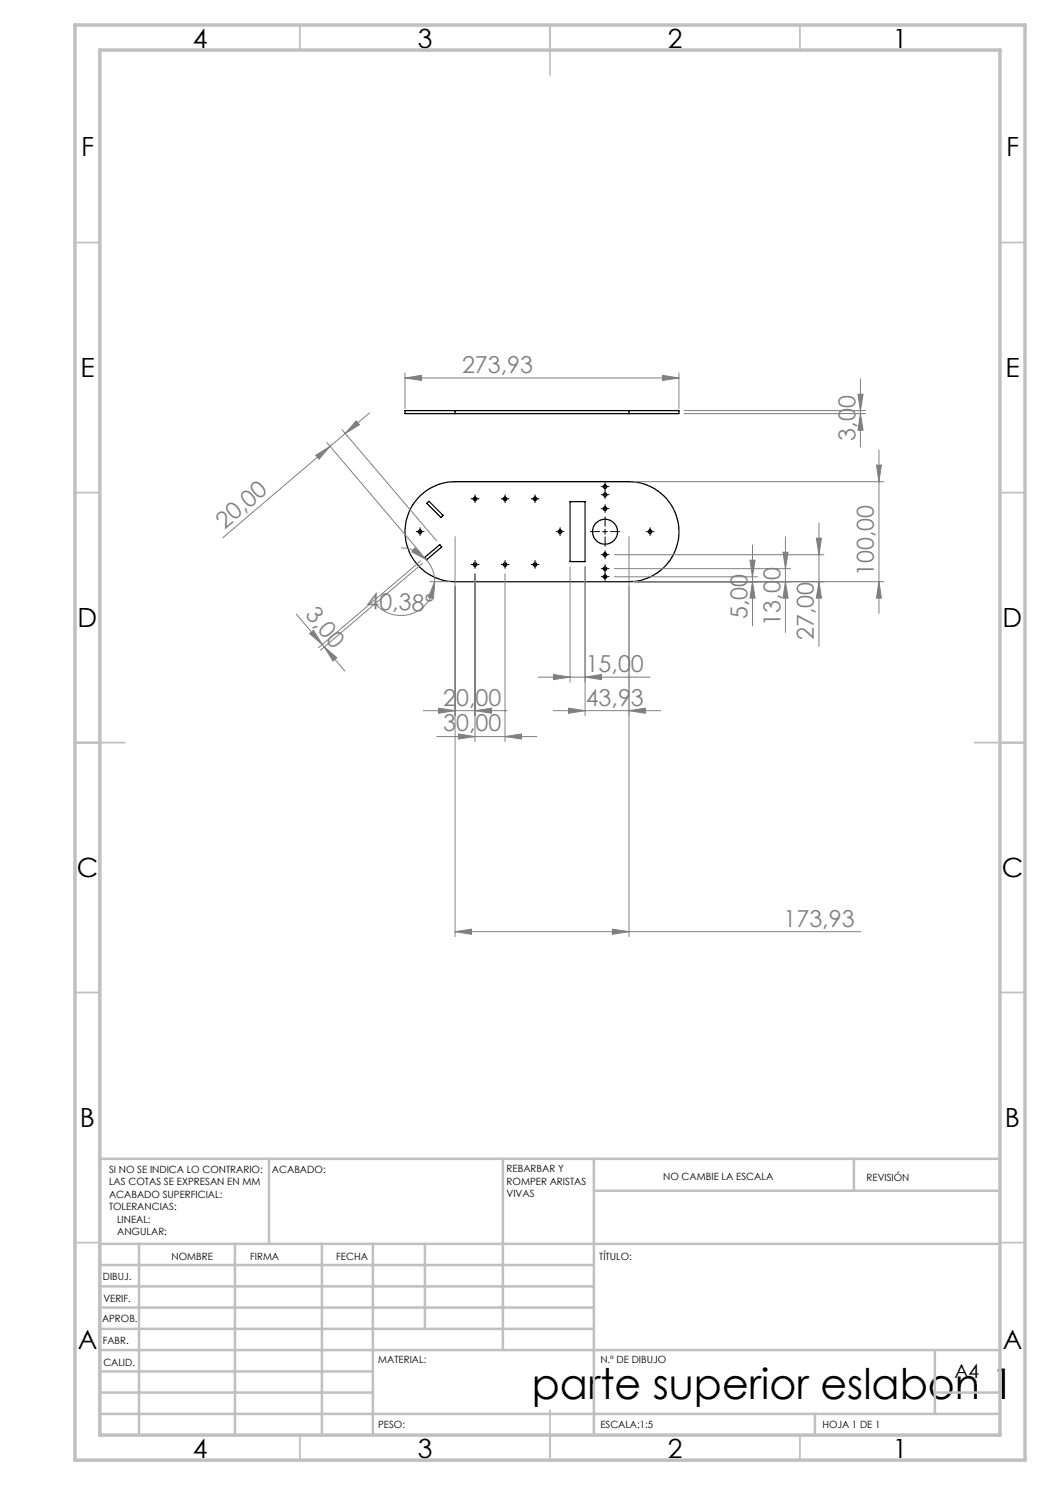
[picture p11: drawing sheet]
<svg xmlns="http://www.w3.org/2000/svg" width="210mm" height="297mm" viewBox="0 0 210 297" stroke-linecap="round" stroke-linejoin="round" font-family="sans-serif">
<g fill="none" stroke="#000" stroke-width=".25">
<path d="M84 99.2a10.1 10.1 0 0 1 7-2.9h34.8a10 10 0 0 1 10 10 10 10 0 0 1-10 10h-34.8a10 10 0 0 1-9.3-6.2 10 10 0 0 1 2.3-10.9zM91 82.1h-10v.6h10M91 82.1v.6M91 82.1h34.8M91 82.7h34.8M125.8 82.1h10v.6h-10M125.8 82.1v.6M84.9 111.5l3-2.6 .4 .5-3 2.6zM85.4 100.7l.4-.4 2.8 2.8-.4 .4zM114 100.3h3v12h-3z"/>
<circle cx="95" cy="99.8" r=".36"/>
<circle cx="101" cy="99.8" r=".35"/>
<circle cx="107" cy="99.8" r=".35"/>
<circle cx="121" cy="98.9" r=".36"/>
<circle cx="121" cy="97.3" r=".36"/>
<circle cx="84" cy="106.3" r=".35"/>
<circle cx="95" cy="112.9" r=".36"/>
<circle cx="101" cy="112.9" r=".35"/>
<circle cx="107" cy="112.9" r=".35"/>
<circle cx="112" cy="106.3" r=".36"/>
<circle cx="121" cy="111" r=".36"/>
<circle cx="121" cy="113.7" r=".36"/>
<circle cx="121" cy="115.4" r=".35"/>
<circle cx="121" cy="101.7" r=".36"/>
<circle cx="121" cy="106.3" r="2.49"/>
<circle cx="130" cy="106.3" r=".35"/>
</g>
<g fill="none" stroke="#808080" stroke-width=".2">
<path d="M81 75.6l3.3-.5v1zM81 74.6v7.1M81 75.6h54.8M132.5 75.1l3.3 .5-3.3 .5zM135.8 74.6v7.1M171.6 78.8h1l-.5 3.3zM172.1 75.8v13.6M63.1 91l2.9-1.7-2.2 2.5zM65.4 88.5l18.9 22.3M68.4 85.9l18.9 22.3M69 86.7l-24.4 20.9M71.2 84.2l.7 .7-2.9 1.8z"/>
<path d="M73.9 82.6l-4.9 4.1M126.8 96.3h50M136.8 82.7h36.3M136.8 82.1h36.3M172.1 82.7l.5 3.3h-1zM175.3 93h1l-.5 3.3zM175.8 90v32.7M80.2 109.6a6.8 6.8 0 0 1 5.1 2.4M83 109.6l2.3 2.4-2.9-1.6zM84.1 112.2l-20.4 17.4M84.5 112.6l-20.4 17.4M85.3 112a7 7 0 0 1 1.6 4.3"/>
<path d="M85.9 116.3h4.1M86.9 116.3l-.2 3.4-1-.3zM86.9 116.3a6.8 6.8 0 0 1-4.5 6.4 6.8 6.8 0 0 1-7.5-2.2M91 107.3v80M95 114.8v33.5M101 114.8v33.5M114 113.3v23.1M117 113.3v29.8M122.9 115.4h28.6M122.9 113.7h35.2M122.9 110.9h41.9M125.8 107.3v80"/>
<path d="M126.8 116.3h50M150 112h1l-.5 3.4zM150.5 116.3l.5 3.3h-1zM150.5 109v16.2M156.6 110.5h1l-.5 3.2zM157.1 116.3l.5 3.3h-1zM157.1 107.4v19.1M163.3 107.6h1l-.5 3.3zM163.8 116.3l.5 3.3h-1zM163.8 104.6v24.7M175.8 116.3l.5 3.3h-1zM59.2 122.8l5.3 6.1"/>
<path d="M61.9 126.7l.8-.6 1.8 2.8zM64.5 128.9l.3 .5M64.8 129.4l2.6 2.1-.8 .7zM64.8 129.4l4.2 4.8M107.7 135.4h22.3M110.7 134.9l3.3 .5-3.3 .5zM117 135.4l3.3-.5v1zM84.7 142.1h16.7M87.3 147.3h20.1M87.7 141.6l3.3 .5-3.3 .6zM91.7 146.8l3.3 .5-3.3 .5zM95 142.1l3.3-.5v1.1z"/>
<path d="M101 147.3l3.3-.5v1zM110.7 142.1h21.5M113.7 141.6l3.3 .5-3.3 .6zM125.8 142.1l3.3-.5v1.1zM91 186.3l3.3-.5v1.1zM91 186.3h81.2M122.5 185.8l3.3 .5-3.3 .6z"/>
</g>
<g fill="none" stroke="#000" stroke-width=".2" stroke-dasharray="15.2 1.3 1.3 1.3" stroke-linecap="butt">
<path d="M94.5 99.8h-.3M95 99.3v-.4M95.5 99.8h.4M100.5 99.8h-.3M101 99.3v-.4M101.5 99.8h.4M106.5 99.8h-.3M107 99.3v-.4M107.5 99.8h.4M120.5 97.3h-.3M120.5 98.9h-.3M121 96.8v-.3"/>
<path d="M121 97.8v.4M121 98.4v-.3M121 99.4v.4M121.5 97.3h.4M121.5 98.9h.4M83.5 106.3h-.3M84 105.8v-.3M84 106.8v.4M84.5 106.3h.4M94.5 112.9h-.3M95 100.3v.3M95 112.4v-.4"/>
<path d="M95 113.4v.3M95.5 112.9h.4M100.5 112.9h-.3M101 100.3v.3M101 112.4v-.4M101 113.4v.3M101.5 112.9h.4M106.5 112.9h-.3M107 100.3v.3M107 112.4v-.4M107 113.4v.3M107.5 112.9h.4"/>
<path d="M111.5 106.3h-.3M112 105.8v-.3M112 106.8v.4M112.5 106.3h.4M120 106.3h-2M120.5 110.9h-.3M120.5 101.7h-.3M120.5 115.3h-.3M120.5 113.7h-.3M121 105.3v-2M121 107.3v2M121 110.4v-.3"/>
<path d="M121 111.4v.4M121 101.2v-.3M121 102.2v.4M121 114.8v-.3M121 115.8v.4M121 113.2v-.3M121 114.2v.4M121.5 110.9h.4M121.5 101.7h.4M121.5 115.3h.4M121.5 113.7h.4M122 106.3h2"/>
<path d="M129.5 106.3h-.3M130 105.8v-.3M130 106.8v.4M130.5 106.3h.4"/>
</g>
<g fill="none" stroke="#000" stroke-width=".2">
<path d="M94.5 99.8h1M95 99.3v1M100.5 99.8h1M101 99.3v1M106.5 99.8h1M107 99.3v1M120.5 97.3h1M120.5 99h1M121 96.8v1M121 98.4v1M83.5 106.3h1M84 105.8v1.1"/>
<path d="M94.5 112.9h1M95 112.4v1M100.5 112.9h1M101 112.4v1M106.5 112.9h1M107 112.4v1M111.5 106.3h1M112 105.8v1.1M120.5 106.3h1M120.5 110.9h1M120.5 101.7h1M120.5 115.4h1"/>
<path d="M120.5 113.7h1M121 101.2v1M121 105.8v1.1M121 110.5v.9M121 113.2v1M121 114.8v1M129.5 106.3h1M130 105.8v1.1"/>
</g>
<g fill="none" stroke="#c0c0c0" stroke-width=".35">
<path d="M60 5v5M110 5v10M160 5v5M15 48.5h5M200 48.5h5M15 98.5h5M200 98.5h5M15 148.5h10M195 148.5h10M15 198.5h5M200 198.5h5M15 248.5h5"/>
<path d="M200 248.5h5M60 287v5M110 282v10M160 287v5"/>
</g>
<g fill="none" stroke="#c0c0c0" stroke-width=".5">
<path d="M53.8 231.8v17M100.6 231.8v38.2M118.8 231.8v55.2M118.8 238.2h81.2M170.8 231.8v6.4M200 231.8h-180v55.2M20 248.8h180M20 257.3h98.8M20 253h98.8M27.8 248.8v38.2M47 248.8v38.2M64.4 248.8v38.2"/>
<path d="M74.6 248.8v38.2M85 248.8v17M20 265.8h98.8M20 261.5h98.8M20 278.5h54.6M20 274.3h54.6M20 270h180M187 278.5h13M187 270v12.8M20 282.8h180M163 282.8v4.2"/>
</g>
<path d="M15 5h190v287h-190zM20 10h180v277h-180z" fill="none" stroke="#c0c0c0" stroke-width=".7"/>
<g fill="#808080">
<path d="M64.8 129.4l2.6 2.1-.8 .7zM61.9 126.7l.8-.6 1.8 2.8z"/>
<path d="M132.5 75.1l3.3 .5-3.3 .5zM81 75.6l3.3-.5v1zM117 135.4l3.3-.5v1zM110.7 134.9l3.3 .5-3.3 .5zM122.5 185.8l3.3 .5-3.3 .6zM91 186.3l3.3-.5v1.1zM95 142.1l3.3-.5v1.1zM87.7 141.6l3.3 .5-3.3 .6zM101 147.3l3.3-.5v1zM91.7 146.8l3.3 .5-3.3 .5z"/>
<path d="M113.7 141.6l3.3 .5-3.3 .6zM125.8 142.1l3.3-.5v1.1z"/>
<path d="M71.2 84.2l.7 .7-2.9 1.8zM63.1 91l2.9-1.7-2.2 2.5z"/>
<path d="M172.1 82.7l.5 3.3h-1zM171.6 78.8h1l-.5 3.3z"/>
<path d="M175.3 93h1l-.5 3.3zM175.8 116.3l.5 3.3h-1zM150 112h1l-.5 3.4zM150.5 116.3l.5 3.3h-1zM156.6 110.5h1l-.5 3.2zM157.1 116.3l.5 3.3h-1zM163.3 107.6h1l-.5 3.3zM163.8 116.3l.5 3.3h-1z"/>
<path d="M86.9 116.3l-.2 3.4-1-.3zM83 109.6l2.3 2.4-2.9-1.6z"/>
</g>
<text font-size="8.5" x="106.3" y="279.7">parte superior eslabon 1</text>
<g font-size="5.3">
<text x="38.5" y="9.5">4</text>
<text x="83.5" y="9.5">3</text>
<text x="133.5" y="9.5">2</text>
<text x="178.5" y="9.5">1</text>
<text x="16.2" y="31.2">F</text>
<text x="201.2" y="31.2">F</text>
<text x="16.1" y="75.5">E</text>
<text x="201.1" y="75.5">E</text>
<text x="15.5" y="125.5">D</text>
<text x="200.5" y="125.5">D</text>
<text x="15.4" y="175.5">C</text>
<text x="200.4" y="175.5">C</text>
<text x="16" y="225.5">B</text>
<text x="201" y="225.5">B</text>
<text x="15.5" y="269.7">A</text>
<text x="200.5" y="269.7">A</text>
<text x="38.5" y="291.5">4</text>
<text x="83.5" y="291.5">3</text>
<text x="133.5" y="291.5">2</text>
<text x="178.5" y="291.5">1</text>
</g>
<g font-size="4.7" fill="#808080">
<text x="92.4" y="74.5">273,93</text>
<text x="171.1" y="88.1" transform="rotate(-90 171.1 88.1)">3,00</text>
<text x="44.9" y="105.9" transform="rotate(-40 44.9 105.9)">20,00</text>
<text x="174.8" y="115.2" transform="rotate(-90 174.8 115.2)">100,00</text>
<text x="60.9" y="123.1" transform="rotate(50 60.9 123.1)">3,00</text>
<text x="73.3" y="121.8" transform="rotate(2 73.3 121.8)">40,38°</text>
<text x="149.5" y="123.9" transform="rotate(-90 149.5 123.9)">5,00</text>
<text x="156.1" y="125.1" transform="rotate(-90 156.1 125.1)">13,00</text>
<text x="162.8" y="128" transform="rotate(-90 162.8 128)">27,00</text>
<text x="117.1" y="134.4">15,00</text>
<text x="88.7" y="141.1">20,00</text>
<text x="117.1" y="141.1">43,93</text>
<text x="88.7" y="146.3">30,00</text>
<text x="156.7" y="185.3">173,93</text>
</g>
<text font-size="3.9" x="190.9" y="275.5">A4</text>
<g font-size="2">
<text x="21.8" y="234.6">SI NO SE INDICA LO CONTRARIO:</text>
<text x="21.8" y="237.1">LAS COTAS SE EXPRESAN EN MM</text>
<text x="21.8" y="239.6">ACABADO SUPERFICIAL:</text>
<text x="54.4" y="234.6">ACABADO:</text>
<text x="101.3" y="234.5">REBARBAR Y</text>
<text x="101.3" y="237">ROMPER ARISTAS</text>
<text x="101.3" y="239.5">VIVAS</text>
<text x="132.6" y="236">NO CAMBIE LA ESCALA</text>
<text x="173.3" y="236.2">REVISIÓN</text>
<text x="21.8" y="242.1">TOLERANCIAS:</text>
<text x="23.4" y="244.6">LINEAL:</text>
<text x="23.4" y="247.1">ANGULAR:</text>
<text x="34.3" y="252">NOMBRE</text>
<text x="50" y="251.9">FIRMA</text>
<text x="67.2" y="251.9">FECHA</text>
<text x="119.9" y="251.9">TÍTULO:</text>
<text x="20.6" y="256.1">DIBUJ.</text>
<text x="20.7" y="260.3">VERIF.</text>
<text x="20.4" y="264.4">APROB.</text>
<text x="20.5" y="268.8">FABR.</text>
<text x="20.7" y="273.1">CALID.</text>
<text x="75.6" y="272.5">MATERIAL:</text>
<text x="120.1" y="272.5">N.º DE DIBUJO</text>
<text x="75.6" y="285.5">PESO:</text>
<text x="120.1" y="285.6">ESCALA:1:5</text>
<text x="164.5" y="285.6">HOJA 1 DE 1</text>
</g>
</svg>
